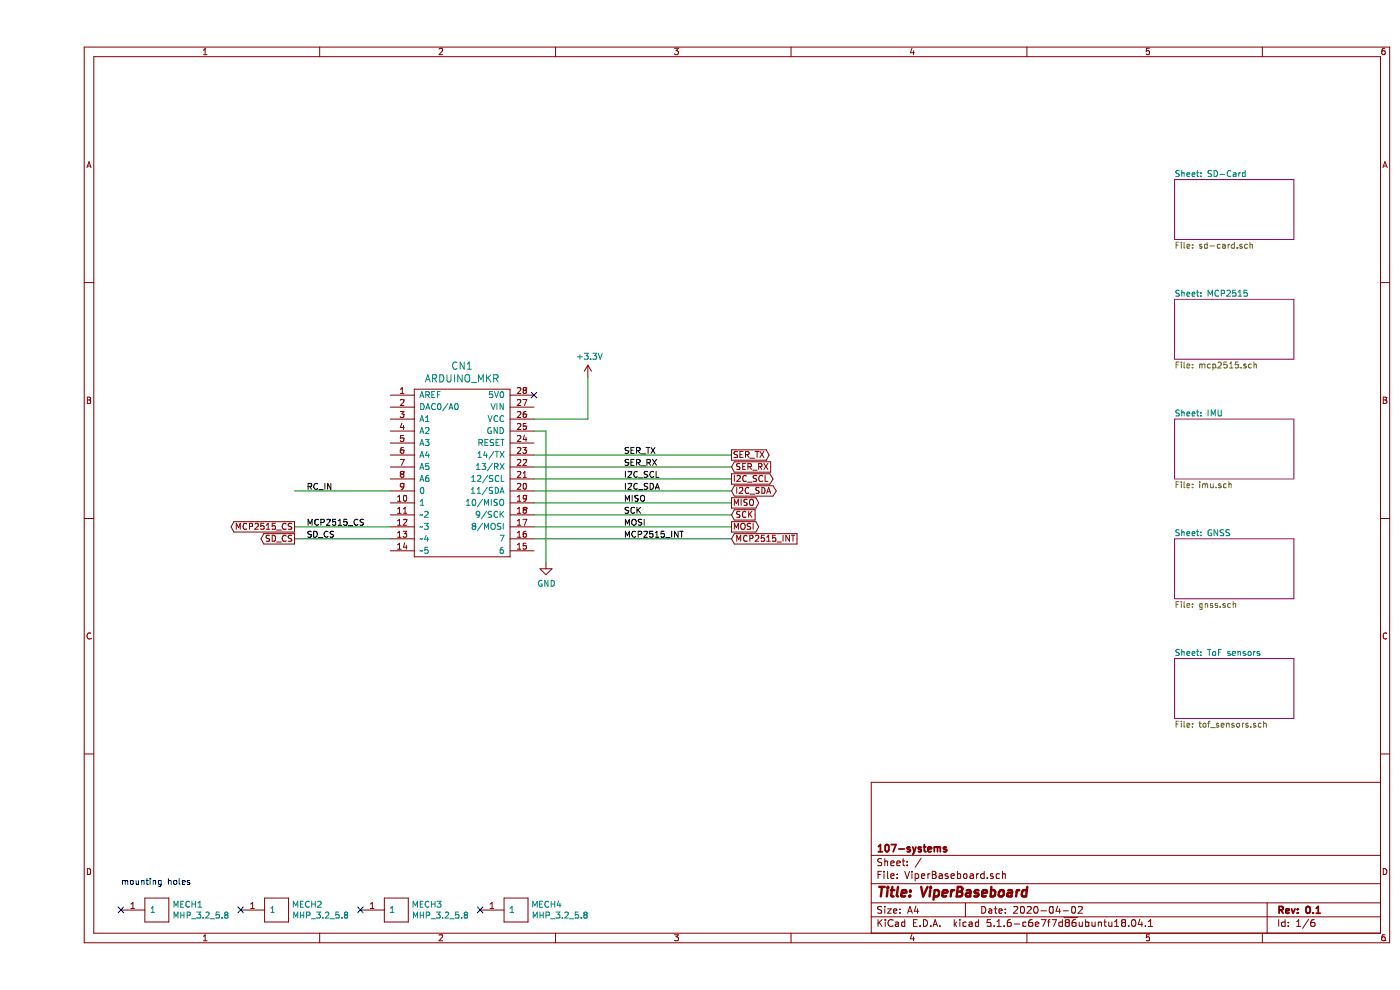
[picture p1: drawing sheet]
EESchema Schematic File Version 4
EELAYER 30 0
EELAYER END
$Descr A4 11693 8268
encoding utf-8
Sheet 1 6
Title "ViperBaseboard"
Date "2020-04-02"
Rev "0.1"
Comp "107-systems"
Comment1 ""
Comment2 ""
Comment3 ""
Comment4 ""
$EndDescr
$Comp
L MECH_mounting-holes:MHP_3.2_5.8 MECH1
U 1 1
P 1000 7600
F 0 "MECH1" H 1128 7646 50  0000 L CNN
F 1 "MHP_3.2_5.8" H 1128 7555 50  0000 L CNN
F 2 "MECH_mounting_holes:MHP_3.2_5.8" H 900 7650 50  0001 C CNN
F 3 "" H 1000 7600 50  0001 C CNN
	1    1000 7600
	1    0    0    -1  
$EndComp
$Comp
L MECH_mounting-holes:MHP_3.2_5.8 MECH2
U 1 1
P 2000 7600
F 0 "MECH2" H 2128 7646 50  0000 L CNN
F 1 "MHP_3.2_5.8" H 2128 7555 50  0000 L CNN
F 2 "MECH_mounting_holes:MHP_3.2_5.8" H 1900 7650 50  0001 C CNN
F 3 "" H 2000 7600 50  0001 C CNN
	1    2000 7600
	1    0    0    -1  
$EndComp
$Comp
L MECH_mounting-holes:MHP_3.2_5.8 MECH3
U 1 1
P 3000 7600
F 0 "MECH3" H 3128 7646 50  0000 L CNN
F 1 "MHP_3.2_5.8" H 3128 7555 50  0000 L CNN
F 2 "MECH_mounting_holes:MHP_3.2_5.8" H 2900 7650 50  0001 C CNN
F 3 "" H 3000 7600 50  0001 C CNN
	1    3000 7600
	1    0    0    -1  
$EndComp
NoConn ~ 2700 7600
NoConn ~ 1700 7600
NoConn ~ 700  7600
Text Notes 700  7400 0    50   ~ 0
mounting holes
$Comp
L MECH_mounting-holes:MHP_3.2_5.8 MECH4
U 1 1
P 4000 7600
F 0 "MECH4" H 4128 7646 50  0000 L CNN
F 1 "MHP_3.2_5.8" H 4128 7555 50  0000 L CNN
F 2 "MECH_mounting_holes:MHP_3.2_5.8" H 3900 7650 50  0001 C CNN
F 3 "" H 4000 7600 50  0001 C CNN
	1    4000 7600
	1    0    0    -1  
$EndComp
NoConn ~ 3700 7600
$Comp
L MODULE_compute:ARDUINO_MKR CN1
U 1 1
P 3550 3950
F 0 "CN1" H 3550 4847 60  0000 C CNN
F 1 "ARDUINO_MKR" H 3550 4741 60  0000 C CNN
F 2 "MODULE_compute:ARDUINO_MKR_BASEBOARD" H 3450 4600 60  0001 C CNN
F 3 "" H 3550 3650 60  0000 C CNN
	1    3550 3950
	1    0    0    -1  
$EndComp
$Comp
L power-supply:GND #PWR01
U 1 1
P 4250 4700
F 0 "#PWR01" H 4250 4450 50  0001 C CNN
F 1 "GND" H 4255 4527 50  0000 C CNN
F 2 "" H 4250 4700 50  0000 C CNN
F 3 "" H 4250 4700 50  0000 C CNN
	1    4250 4700
	1    0    0    -1  
$EndComp
Wire Wire Line
	4250 4700 4250 3600
Wire Wire Line
	4250 3600 4150 3600
$Comp
L power-supply:+3.3V #PWR02
U 1 1
P 4600 3150
F 0 "#PWR02" H 4600 3000 50  0001 C CNN
F 1 "+3.3V" H 4615 3323 50  0000 C CNN
F 2 "" H 4600 3150 50  0000 C CNN
F 3 "" H 4600 3150 50  0000 C CNN
	1    4600 3150
	1    0    0    -1  
$EndComp
NoConn ~ 4150 3300
Wire Wire Line
	4150 3500 4600 3500
Wire Wire Line
	4600 3500 4600 3150
Wire Wire Line
	5800 4100 4150 4100
Wire Wire Line
	5800 4000 4150 4000
Text Label 4900 4100 0    50   ~ 0
I2C_SDA
Text Label 4900 4000 0    50   ~ 0
I2C_SCL
Text GLabel 5800 4100 2    50   BiDi ~ 0
I2C_SDA
Text GLabel 5800 4000 2    50   Output ~ 0
I2C_SCL
$Sheet
S 9500 5500 1000 500 
U 5E8741B1
F0 "ToF sensors" 50
F1 "tof_sensors.sch" 50
$EndSheet
$Sheet
S 9500 4500 1000 500 
U 5E8741E7
F0 "GNSS" 50
F1 "gnss.sch" 50
$EndSheet
Text GLabel 5800 3900 2    50   Input ~ 0
SER_RX
Text GLabel 5800 3800 2    50   Output ~ 0
SER_TX
Wire Wire Line
	5800 3800 4150 3800
Wire Wire Line
	4150 3900 5800 3900
Text Label 4900 3900 0    50   ~ 0
SER_RX
Text Label 4900 3800 0    50   ~ 0
SER_TX
$Sheet
S 9500 3500 1000 500 
U 5E85D0D5
F0 "IMU" 50
F1 "imu.sch" 50
$EndSheet
Wire Wire Line
	5800 4500 4150 4500
Wire Wire Line
	5800 4400 4150 4400
Text Label 4900 4500 0    50   ~ 0
MCP2515_INT
Text Label 4900 4400 0    50   ~ 0
MOSI
Text GLabel 5800 4500 2    50   Input ~ 0
MCP2515_INT
Text GLabel 5800 4400 2    50   Output ~ 0
MOSI
Text GLabel 5800 4300 2    50   Input ~ 0
SCK
Text GLabel 5800 4200 2    50   Output ~ 0
MISO
Wire Wire Line
	5800 4200 4150 4200
Wire Wire Line
	4150 4300 5800 4300
Text Label 4900 4300 0    50   ~ 0
SCK
Text Label 4900 4200 0    50   ~ 0
MISO
Wire Wire Line
	2150 4100 2950 4100
Text Label 2250 4100 0    50   ~ 0
RC_IN
Wire Wire Line
	2150 4400 2950 4400
Text Label 2250 4400 0    50   ~ 0
MCP2515_CS
Text GLabel 2150 4400 0    50   Output ~ 0
MCP2515_CS
$Sheet
S 9500 2500 1000 500 
U 5ED92F9C
F0 "MCP2515" 50
F1 "mcp2515.sch" 50
$EndSheet
$Sheet
S 9500 1500 1000 500 
U 5EDB73FA
F0 "SD-Card" 50
F1 "sd-card.sch" 50
$EndSheet
Wire Wire Line
	2150 4500 2950 4500
Text Label 2250 4500 0    50   ~ 0
SD_CS
Text GLabel 2150 4500 0    50   Output ~ 0
SD_CS
$EndSCHEMATC
